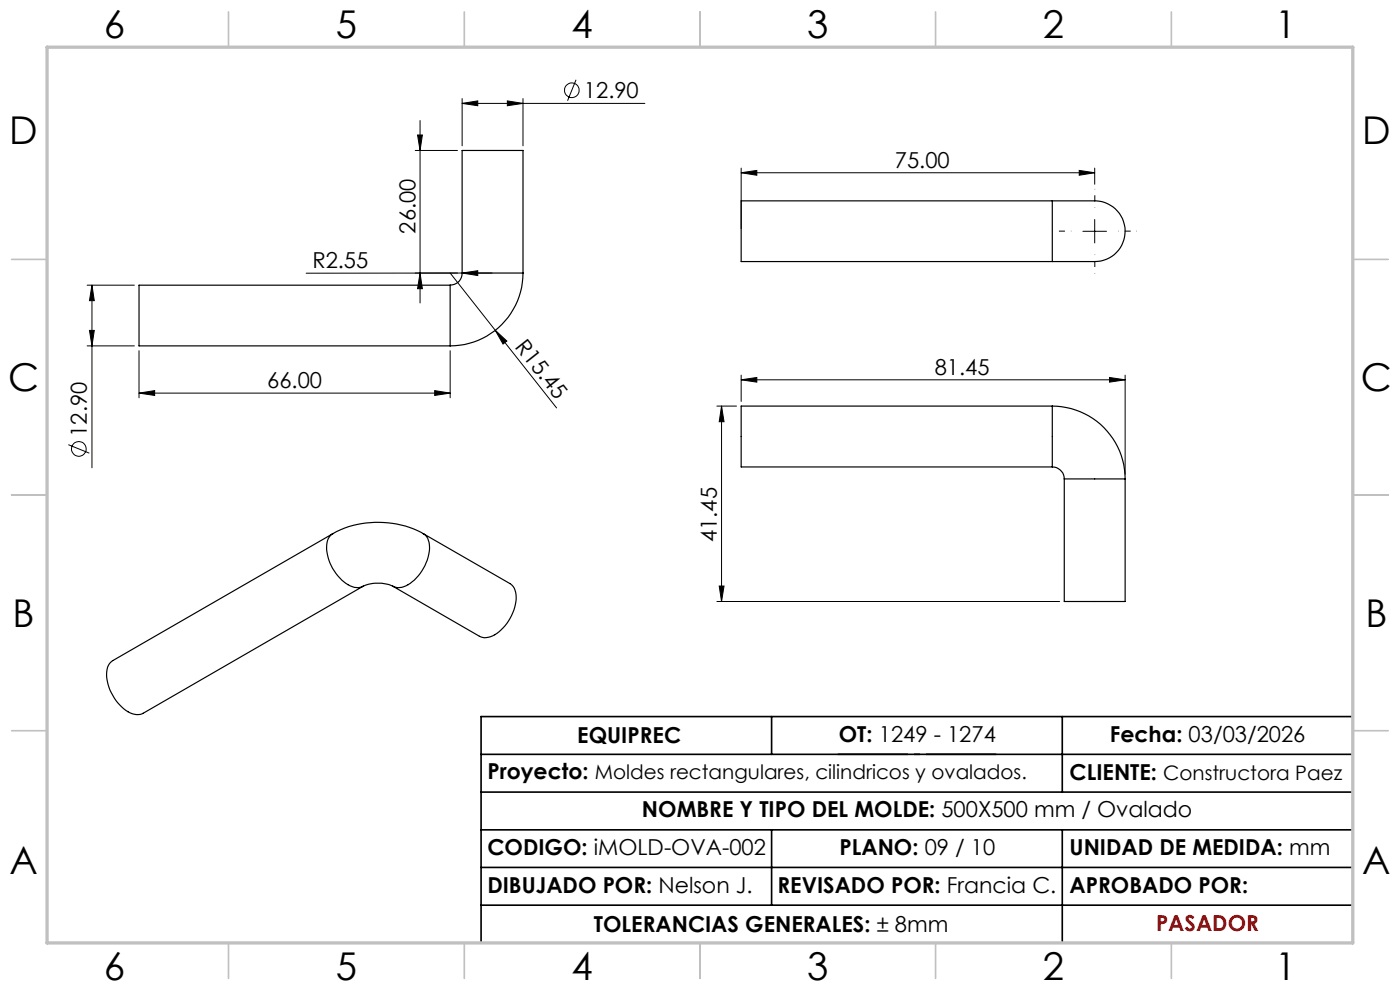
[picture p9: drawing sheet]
<svg xmlns="http://www.w3.org/2000/svg" width="297mm" height="210mm" viewBox="0 0 297 210" stroke-linecap="round" stroke-linejoin="round" font-family="sans-serif">
<g fill="none" stroke="#000" stroke-width=".25">
<path d="M98 57.9a2.5 2.5 0 0 1-2.5 2.6M98 57.9v-26h12.9v26M98 57.9h12.9M110.9 57.9a15.4 15.4 0 0 1-15.4 15.5M223.2 42.6h4.6a24 24 0 0 1 6.7 .4 6.5 6.5 0 0 1 3.9 7.8 6.5 6.5 0 0 1-7.4 4.7h-7.8M223.2 42.6h-66v12.9h66M223.2 42.6v12.9M95.5 60.5h-66v12.9h66M95.5 60.5v12.9M223.2 99.1a2.57 2.57 0 0 1 2.6 2.5M223.2 86.1a15.5 15.5 0 0 1 15.5 15.5M223.2 86.1h-66v13h66"/>
<path d="M223.2 86.1v13M70.6 113.2a20.3 20.3 0 0 1 19.2 0M70.6 113.2l-46.6 26.9a3.6 3.6 0 0 0-1.3 3.9 9.6 9.6 0 0 0 5.4 7.4l1.3 .2 1-.3 46.6-27M70.6 113.2a3.5 3.5 0 0 0-1.2 3.9 9.5 9.5 0 0 0 5.8 7.5l.8 .1 1-.4M89.8 113.2l18.4 10.6a3.9 3.9 0 0 1 1.1 4.5 9.1 9.1 0 0 1-5.7 6.9l-.8 .1-1.1-.3-18.4-10.7M89.8 113.2a3.9 3.9 0 0 1 1.1 4.4 9.3 9.3 0 0 1-5.7 7l-.8 .1-1.1-.4M225.8 101.6v26h12.9v-26M225.8 101.6h12.9M77 124.3a8.1 8.1 0 0 1 6.3 0"/>
</g>
<g fill="none" stroke="#000" stroke-width=".21">
<path d="M122.2 16.9l-1.8 4.5M88.1 31.9h8.9M88.6 28.6h1l-.5 3.3zM89.1 25.6v38.7M98 21.9l3.4-.5v1zM98 20.9v10M98 21.9h38.8M107.6 21.4l3.3 .5-3.3 .5zM110.9 20.9v10M157.2 36.6l3.3-.4v1zM157.2 35.7v12.8M157.2 36.6h75"/>
<path d="M229 36.2l3.2 .4-3.2 .6zM232.2 35.7v3.4M89.1 57.9l.5 3.3h-1zM95.5 57.9l22.6 28.6M98 57.9l3.4-.5v1zM104.4 57.9l-39.5 .1M229.7 49.1h5M232.2 46.6v4.9M18.5 73.4h10M18.5 60.5h10M19 70.1h1l-.5 3.3zM19.5 60.5l.5 3.3h-1z"/>
<path d="M19.5 60.5v38.7M29.5 74.4v10M95.5 74.4v10M105.1 70.1l2.4 2.2-.8 .7zM157.2 79.6v5.6M238.7 79.6v21M14.5 94.3l4.4 1.8M29.5 83.4l3.3-.5v1zM29.5 83.4h66M92.2 82.9l3.3 .5-3.3 .5zM152.1 86.1h4.1M153.1 86.1l.5 3.4h-1z"/>
<path d="M153.1 86.1v41.5M157.2 80.6l3.3-.5v1zM157.2 80.6h81.5M235.4 80.1l3.3 .5-3.3 .5zM152.1 127.6h72.7M152.6 124.3h1l-.5 3.3z"/>
<circle cx="121.3" cy="19.1" r="1.55"/>
<circle cx="16.7" cy="95.2" r="1.55"/>
</g>
<path d="M227.3 49h-4M232.3 44v-3.9M232.3 54v4M237.3 49h3.9" fill="none" stroke="#000" stroke-width=".21" stroke-dasharray="15.2 1.3 1.3 1.3" stroke-dashoffset="15.2" stroke-linecap="butt"/>
<path d="M177.7 160h33.7" fill="none" stroke="#000" stroke-width=".35" stroke-dasharray="15.2 1.3 1.3 1.3" stroke-dashoffset=".3" stroke-linecap="butt"/>
<path d="M163.7 152v8M225.4 152v16M287 152h-184.9v48M102.1 160h184.9M102.1 168h184.9M102.1 176h184.9M163.7 176v16M225.4 176v24M102.1 184h184.9M102.1 192h184.9" fill="none" stroke="#000" stroke-width=".35"/>
<g fill="none" stroke="#c0c0c0" stroke-width=".35">
<path d="M48.5 2.5v7.5M98.5 2.5v7.5M148.5 2.5v7.5M198.5 2.5v7.5M248.5 2.5v7.5M2.5 55h7.5M287 55h7.5M2.5 105h7.5M287 105h7.5M2.5 155h7.5M287 155h7.5M48.5 200v7.5"/>
<path d="M98.5 200v7.5M148.5 200v7.5M198.5 200v7.5M248.5 200v7.5"/>
</g>
<path d="M10 10h277v190h-277z" fill="none" stroke="#c0c0c0" stroke-width=".7"/>
<g fill="#000">
<path d="M98 57.9l3.4-.5v1zM105.1 70.1l2.4 2.2-.8 .7z"/>
<path d="M107.6 21.4l3.3 .5-3.3 .5zM98 21.9l3.4-.5v1zM235.4 80.1l3.3 .5-3.3 .5zM157.2 80.6l3.3-.5v1z"/>
<path d="M19 70.1h1l-.5 3.3zM19.5 60.5l.5 3.3h-1zM89.1 57.9l.5 3.3h-1zM88.6 28.6h1l-.5 3.3zM152.6 124.3h1l-.5 3.3zM153.1 86.1l.5 3.4h-1z"/>
<path d="M29.5 83.4l3.3-.5v1zM92.2 82.9l3.3 .5-3.3 .5zM157.2 36.6l3.3-.4v1zM229 36.2l3.2 .4-3.2 .6z"/>
</g>
<g font-size="8.1">
<text x="22" y="8">6</text>
<text x="71.2" y="8">5</text>
<text x="121.2" y="8">4</text>
<text x="171.3" y="8">3</text>
<text x="221.3" y="8">2</text>
<text x="270.5" y="8">1</text>
<text x="2" y="30.5">D</text>
<text x="289" y="30.5">D</text>
<text x="1.7" y="83">C</text>
<text x="288.7" y="83">C</text>
<text x="2.7" y="133">B</text>
<text x="289.7" y="133">B</text>
<text x="2" y="185.5">A</text>
<text x="289" y="185.5">A</text>
<text x="22" y="208">6</text>
<text x="71.2" y="208">5</text>
<text x="121.2" y="208">4</text>
<text x="171.3" y="208">3</text>
<text x="221.3" y="208">2</text>
<text x="270.5" y="208">1</text>
</g>
<g font-size="4.7">
<text x="123.9" y="20.8">12.90</text>
<text x="189.8" y="35.6">75.00</text>
<text x="88.1" y="49.5" transform="rotate(-90 88.1 49.5)">26.00</text>
<text x="66.3" y="56.9">R2.55</text>
<text x="109.1" y="73.5" transform="rotate(52 109.1 73.5)">R15.45</text>
<text x="56.7" y="82.3">66.00</text>
<text x="198.3" y="79.5">81.45</text>
<text x="18.5" y="92.6" transform="rotate(-90 18.5 92.6)">12.90</text>
<text x="152.1" y="115" transform="rotate(-90 152.1 115)">41.45</text>
<text x="122.5" y="157.5">EQUIPREC</text>
<text x="178" y="157.4">OT: 1249 - 1274</text>
<text x="235.4" y="157.5">Fecha: 03/03/2026</text>
<text x="103.4" y="165.2">Proyecto: Moldes rectangulares, cilindricos y ovalados.</text>
<text x="226.9" y="165.5">CLIENTE: Constructora Paez</text>
<text x="136.2" y="173.3">NOMBRE Y TIPO DEL MOLDE: 500X500 mm / Ovalado</text>
<text x="103.4" y="181.3">CODIGO: iMOLD-OVA-002</text>
<text x="178.1" y="181.3">PLANO: 09 / 10</text>
<text x="226.9" y="181.3">UNIDAD DE MEDIDA: mm</text>
<text x="103.4" y="189.5">DIBUJADO POR: Nelson J.</text>
<text x="164.9" y="189.5">REVISADO POR: Francia C.</text>
<text x="226.9" y="189.5">APROBADO POR:</text>
<text x="126" y="197.7">TOLERANCIAS GENERALES: ± 8mm</text>
</g>
<text font-size="4.7" fill="#f00" x="245.2" y="197.6">PASADOR</text>
</svg>
